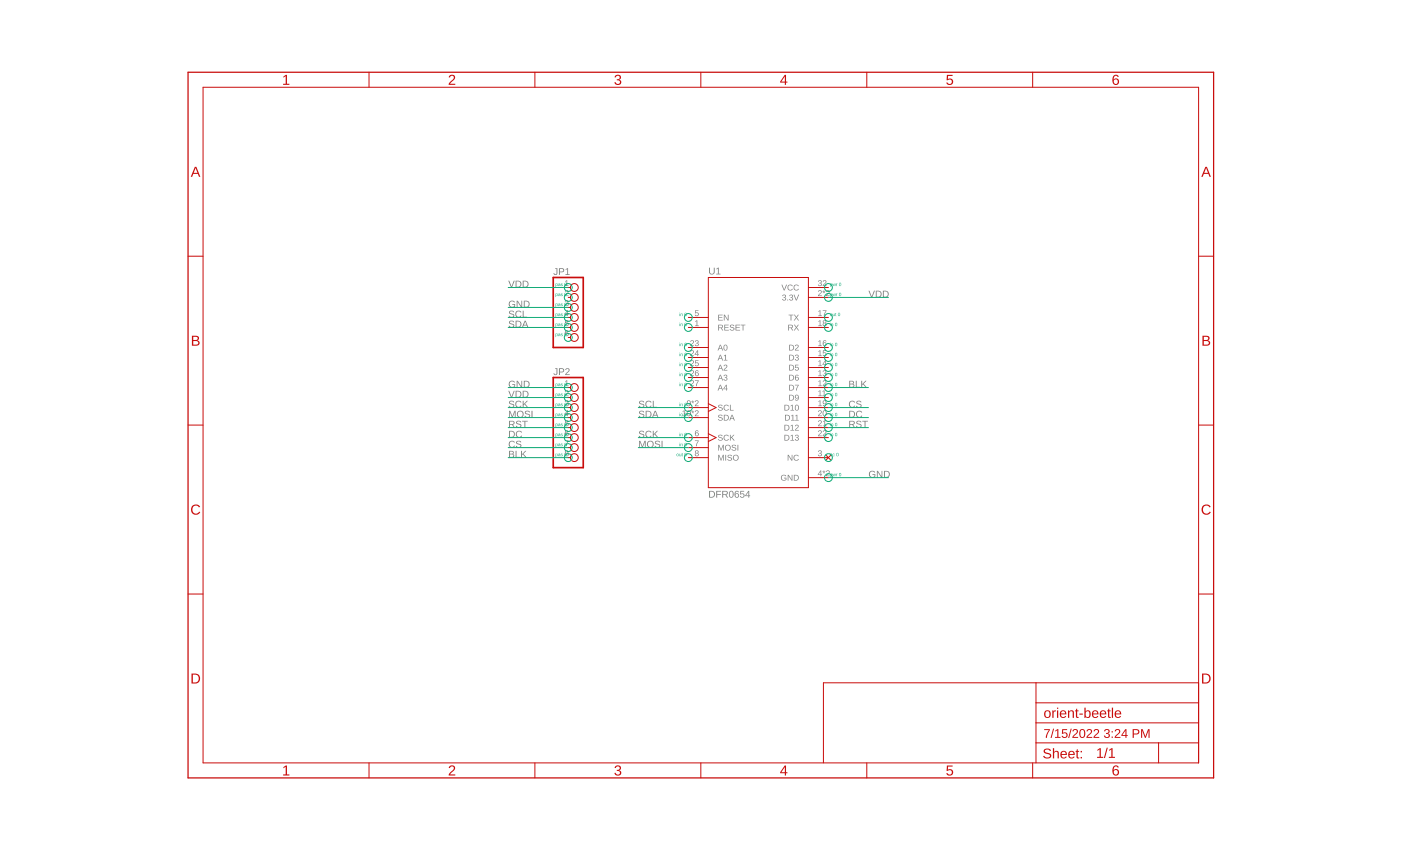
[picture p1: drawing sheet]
<?xml version="1.0" encoding="utf-8"?>
<!DOCTYPE eagle SYSTEM "eagle.dtd">
<eagle version="9.6.2">
<drawing>
<settings>
<setting alwaysvectorfont="no"/>
<setting verticaltext="up"/>
</settings>
<grid distance="0.1" unitdist="inch" unit="inch" style="lines" multiple="1" display="no" altdistance="0.01" altunitdist="inch" altunit="inch"/>
<schematic xreflabel="%F%N/%S.%C%R" xrefpart="/%S.%C%R">
<libraries>
<library name="DFR0654">
<symbols>
<symbol name="DFR0654">
<wire x1="-12.7" y1="25.4" x2="-12.7" y2="-27.94" width="0.254" layer="94"/>
<wire x1="-12.7" y1="-27.94" x2="12.7" y2="-27.94" width="0.254" layer="94"/>
<wire x1="12.7" y1="-27.94" x2="12.7" y2="25.4" width="0.254" layer="94"/>
<wire x1="12.7" y1="25.4" x2="-12.7" y2="25.4" width="0.254" layer="94"/>
<text x="-12.7" y="26.162" size="1.778" layer="95">&gt;NAME</text>
<text x="-12.7" y="-30.48" size="1.778" layer="96">&gt;VALUE</text>
<pin name="RESET" x="-17.78" y="12.7" length="middle" direction="in"/>
<pin name="3.3V" x="17.78" y="20.32" length="middle" direction="pwr" rot="R180"/>
<pin name="NC" x="17.78" y="-20.32" length="middle" direction="nc" rot="R180"/>
<pin name="GND" x="17.78" y="-25.4" length="middle" direction="pwr" rot="R180"/>
<pin name="EN" x="-17.78" y="15.24" length="middle" direction="in"/>
<pin name="SCK" x="-17.78" y="-15.24" length="middle" direction="in" function="clk"/>
<pin name="MOSI" x="-17.78" y="-17.78" length="middle" direction="in"/>
<pin name="MISO" x="-17.78" y="-20.32" length="middle" direction="out"/>
<pin name="SCL" x="-17.78" y="-7.62" length="middle" direction="in" function="clk"/>
<pin name="SDA" x="-17.78" y="-10.16" length="middle"/>
<pin name="D9" x="17.78" y="-5.08" length="middle" rot="R180"/>
<pin name="D7" x="17.78" y="-2.54" length="middle" rot="R180"/>
<pin name="TX" x="17.78" y="15.24" length="middle" direction="out" rot="R180"/>
<pin name="D2" x="17.78" y="7.62" length="middle" rot="R180"/>
<pin name="D3" x="17.78" y="5.08" length="middle" rot="R180"/>
<pin name="RX" x="17.78" y="12.7" length="middle" direction="in" rot="R180"/>
<pin name="D5" x="17.78" y="2.54" length="middle" rot="R180"/>
<pin name="D6" x="17.78" y="0" length="middle" rot="R180"/>
<pin name="D10" x="17.78" y="-7.62" length="middle" rot="R180"/>
<pin name="D11" x="17.78" y="-10.16" length="middle" rot="R180"/>
<pin name="D12" x="17.78" y="-12.7" length="middle" rot="R180"/>
<pin name="D13" x="17.78" y="-15.24" length="middle" rot="R180"/>
<pin name="A0" x="-17.78" y="7.62" length="middle" direction="in"/>
<pin name="A1" x="-17.78" y="5.08" length="middle" direction="in"/>
<pin name="A2" x="-17.78" y="2.54" length="middle" direction="in"/>
<pin name="A3" x="-17.78" y="0" length="middle" direction="in"/>
<pin name="A4" x="-17.78" y="-2.54" length="middle" direction="in"/>
<pin name="VCC" x="17.78" y="22.86" length="middle" direction="pwr" rot="R180"/>
</symbol>
</symbols>
<devicesets>
<deviceset name="DFR0654" prefix="U">
<gates>
<gate name="G$1" symbol="DFR0654" x="0" y="0"/>
</gates>
<devices>
<device name="" package="MODULE_DFR0654">
<connects>
<connect gate="G$1" pin="3.3V" pad="2 31"/>
<connect gate="G$1" pin="A0" pad="23"/>
<connect gate="G$1" pin="A1" pad="24"/>
<connect gate="G$1" pin="A2" pad="25"/>
<connect gate="G$1" pin="A3" pad="26"/>
<connect gate="G$1" pin="A4" pad="27"/>
<connect gate="G$1" pin="D10" pad="19"/>
<connect gate="G$1" pin="D11" pad="20"/>
<connect gate="G$1" pin="D12" pad="21"/>
<connect gate="G$1" pin="D13" pad="22"/>
<connect gate="G$1" pin="D2" pad="16"/>
<connect gate="G$1" pin="D3" pad="15"/>
<connect gate="G$1" pin="D5" pad="14"/>
<connect gate="G$1" pin="D6" pad="13"/>
<connect gate="G$1" pin="D7" pad="12"/>
<connect gate="G$1" pin="D9" pad="11"/>
<connect gate="G$1" pin="EN" pad="5"/>
<connect gate="G$1" pin="GND" pad="4 30"/>
<connect gate="G$1" pin="MISO" pad="8"/>
<connect gate="G$1" pin="MOSI" pad="7"/>
<connect gate="G$1" pin="NC" pad="3"/>
<connect gate="G$1" pin="RESET" pad="1"/>
<connect gate="G$1" pin="RX" pad="18"/>
<connect gate="G$1" pin="SCK" pad="6"/>
<connect gate="G$1" pin="SCL" pad="9 29"/>
<connect gate="G$1" pin="SDA" pad="10 28"/>
<connect gate="G$1" pin="TX" pad="17"/>
<connect gate="G$1" pin="VCC" pad="32"/>
</connects>
<technologies>
<technology name="">
<attribute name="AVAILABILITY" value="In Stock"/>
<attribute name="DESCRIPTION" value=" ESP32-E series Transceiver; 802.11 b/g/n/d/e/i/k/r (Wi-Fi, WiFi, WLAN), Bluetooth® Smart 4.x Low Energy (BLE) Evaluation Board "/>
<attribute name="MF" value="DFRobot"/>
<attribute name="MP" value="DFR0654"/>
<attribute name="PACKAGE" value="None"/>
<attribute name="PRICE" value="None"/>
<attribute name="PURCHASE-URL" value="https://pricing.snapeda.com/search/part/DFR0654/?ref=eda"/>
</technology>
</technologies>
</device>
</devices>
</deviceset>
</devicesets>
</library>
<library name="pinhead">
<symbols>
<symbol name="PINHD6">
<wire x1="-6.35" y1="-7.62" x2="1.27" y2="-7.62" width="0.4064" layer="94"/>
<wire x1="1.27" y1="-7.62" x2="1.27" y2="10.16" width="0.4064" layer="94"/>
<wire x1="1.27" y1="10.16" x2="-6.35" y2="10.16" width="0.4064" layer="94"/>
<wire x1="-6.35" y1="10.16" x2="-6.35" y2="-7.62" width="0.4064" layer="94"/>
<text x="-6.35" y="10.795" size="1.778" layer="95">&gt;NAME</text>
<text x="-6.35" y="-10.16" size="1.778" layer="96">&gt;VALUE</text>
<pin name="1" x="-2.54" y="7.62" visible="pad" length="short" direction="pas" function="dot"/>
<pin name="2" x="-2.54" y="5.08" visible="pad" length="short" direction="pas" function="dot"/>
<pin name="3" x="-2.54" y="2.54" visible="pad" length="short" direction="pas" function="dot"/>
<pin name="4" x="-2.54" y="0" visible="pad" length="short" direction="pas" function="dot"/>
<pin name="5" x="-2.54" y="-2.54" visible="pad" length="short" direction="pas" function="dot"/>
<pin name="6" x="-2.54" y="-5.08" visible="pad" length="short" direction="pas" function="dot"/>
</symbol>
<symbol name="PINHD8">
<wire x1="-6.35" y1="-10.16" x2="1.27" y2="-10.16" width="0.4064" layer="94"/>
<wire x1="1.27" y1="-10.16" x2="1.27" y2="12.7" width="0.4064" layer="94"/>
<wire x1="1.27" y1="12.7" x2="-6.35" y2="12.7" width="0.4064" layer="94"/>
<wire x1="-6.35" y1="12.7" x2="-6.35" y2="-10.16" width="0.4064" layer="94"/>
<text x="-6.35" y="13.335" size="1.778" layer="95">&gt;NAME</text>
<text x="-6.35" y="-12.7" size="1.778" layer="96">&gt;VALUE</text>
<pin name="1" x="-2.54" y="10.16" visible="pad" length="short" direction="pas" function="dot"/>
<pin name="2" x="-2.54" y="7.62" visible="pad" length="short" direction="pas" function="dot"/>
<pin name="3" x="-2.54" y="5.08" visible="pad" length="short" direction="pas" function="dot"/>
<pin name="4" x="-2.54" y="2.54" visible="pad" length="short" direction="pas" function="dot"/>
<pin name="5" x="-2.54" y="0" visible="pad" length="short" direction="pas" function="dot"/>
<pin name="6" x="-2.54" y="-2.54" visible="pad" length="short" direction="pas" function="dot"/>
<pin name="7" x="-2.54" y="-5.08" visible="pad" length="short" direction="pas" function="dot"/>
<pin name="8" x="-2.54" y="-7.62" visible="pad" length="short" direction="pas" function="dot"/>
</symbol>
</symbols>
<devicesets>
<deviceset name="PINHD-1X6" prefix="JP" uservalue="yes">
<gates>
<gate name="A" symbol="PINHD6" x="0" y="-2.54"/>
</gates>
<devices>
<device name="" package="1X06">
<connects>
<connect gate="A" pin="1" pad="1"/>
<connect gate="A" pin="2" pad="2"/>
<connect gate="A" pin="3" pad="3"/>
<connect gate="A" pin="4" pad="4"/>
<connect gate="A" pin="5" pad="5"/>
<connect gate="A" pin="6" pad="6"/>
</connects>
<package3dinstances>
<package3dinstance package3d_urn="urn:adsk.eagle:package:22472/2"/>
</package3dinstances>
<technologies>
<technology name="">
<attribute name="POPULARITY" value="79" constant="no"/>
</technology>
</technologies>
</device>
<device name="/90" package="1X06/90">
<connects>
<connect gate="A" pin="1" pad="1"/>
<connect gate="A" pin="2" pad="2"/>
<connect gate="A" pin="3" pad="3"/>
<connect gate="A" pin="4" pad="4"/>
<connect gate="A" pin="5" pad="5"/>
<connect gate="A" pin="6" pad="6"/>
</connects>
<package3dinstances>
<package3dinstance package3d_urn="urn:adsk.eagle:package:22475/2"/>
</package3dinstances>
<technologies>
<technology name="">
<attribute name="POPULARITY" value="10" constant="no"/>
</technology>
</technologies>
</device>
</devices>
</deviceset>
<deviceset name="PINHD-1X8" prefix="JP" uservalue="yes">
<gates>
<gate name="A" symbol="PINHD8" x="0" y="0"/>
</gates>
<devices>
<device name="" package="1X08">
<connects>
<connect gate="A" pin="1" pad="1"/>
<connect gate="A" pin="2" pad="2"/>
<connect gate="A" pin="3" pad="3"/>
<connect gate="A" pin="4" pad="4"/>
<connect gate="A" pin="5" pad="5"/>
<connect gate="A" pin="6" pad="6"/>
<connect gate="A" pin="7" pad="7"/>
<connect gate="A" pin="8" pad="8"/>
</connects>
<package3dinstances>
<package3dinstance package3d_urn="urn:adsk.eagle:package:22409/2"/>
</package3dinstances>
<technologies>
<technology name="">
<attribute name="POPULARITY" value="67" constant="no"/>
</technology>
</technologies>
</device>
<device name="/90" package="1X08/90">
<connects>
<connect gate="A" pin="1" pad="1"/>
<connect gate="A" pin="2" pad="2"/>
<connect gate="A" pin="3" pad="3"/>
<connect gate="A" pin="4" pad="4"/>
<connect gate="A" pin="5" pad="5"/>
<connect gate="A" pin="6" pad="6"/>
<connect gate="A" pin="7" pad="7"/>
<connect gate="A" pin="8" pad="8"/>
</connects>
<package3dinstances>
<package3dinstance package3d_urn="urn:adsk.eagle:package:22413/2"/>
</package3dinstances>
<technologies>
<technology name="">
<attribute name="POPULARITY" value="7" constant="no"/>
</technology>
</technologies>
</device>
</devices>
</deviceset>
</devicesets>
</library>
<library name="frames">
<symbols>
<symbol name="A4L-LOC">
<wire x1="256.54" y1="3.81" x2="256.54" y2="8.89" width="0.1016" layer="94"/>
<wire x1="256.54" y1="8.89" x2="256.54" y2="13.97" width="0.1016" layer="94"/>
<wire x1="256.54" y1="13.97" x2="256.54" y2="19.05" width="0.1016" layer="94"/>
<wire x1="256.54" y1="19.05" x2="256.54" y2="24.13" width="0.1016" layer="94"/>
<wire x1="161.29" y1="3.81" x2="161.29" y2="24.13" width="0.1016" layer="94"/>
<wire x1="161.29" y1="24.13" x2="215.265" y2="24.13" width="0.1016" layer="94"/>
<wire x1="215.265" y1="24.13" x2="256.54" y2="24.13" width="0.1016" layer="94"/>
<wire x1="246.38" y1="3.81" x2="246.38" y2="8.89" width="0.1016" layer="94"/>
<wire x1="246.38" y1="8.89" x2="256.54" y2="8.89" width="0.1016" layer="94"/>
<wire x1="246.38" y1="8.89" x2="215.265" y2="8.89" width="0.1016" layer="94"/>
<wire x1="215.265" y1="8.89" x2="215.265" y2="3.81" width="0.1016" layer="94"/>
<wire x1="215.265" y1="8.89" x2="215.265" y2="13.97" width="0.1016" layer="94"/>
<wire x1="215.265" y1="13.97" x2="256.54" y2="13.97" width="0.1016" layer="94"/>
<wire x1="215.265" y1="13.97" x2="215.265" y2="19.05" width="0.1016" layer="94"/>
<wire x1="215.265" y1="19.05" x2="256.54" y2="19.05" width="0.1016" layer="94"/>
<wire x1="215.265" y1="19.05" x2="215.265" y2="24.13" width="0.1016" layer="94"/>
<text x="217.17" y="15.24" size="2.54" layer="94">&gt;DRAWING_NAME</text>
<text x="217.17" y="10.16" size="2.286" layer="94">&gt;LAST_DATE_TIME</text>
<text x="230.505" y="5.08" size="2.54" layer="94">&gt;SHEET</text>
<text x="216.916" y="4.953" size="2.54" layer="94">Sheet:</text>
<frame x1="0" y1="0" x2="260.35" y2="179.07" columns="6" rows="4" layer="94"/>
</symbol>
</symbols>
<devicesets>
<deviceset name="A4L-LOC" prefix="FRAME" uservalue="yes">
<gates>
<gate name="G$1" symbol="A4L-LOC" x="0" y="0"/>
</gates>
<devices>
<device name="">
<technologies>
<technology name=""/>
</technologies>
</device>
</devices>
</deviceset>
</devicesets>
</library>
</libraries>
<attributes>
</attributes>
<variantdefs>
</variantdefs>
<classes>
<class number="0" name="default" width="0" drill="0">
</class>
</classes>
<parts>
<part name="U1" library="DFR0654" deviceset="DFR0654" device=""/>
<part name="JP1" library="pinhead" deviceset="PINHD-1X6" device="" package3d_urn="urn:adsk.eagle:package:22472/2"/>
<part name="JP2" library="pinhead" deviceset="PINHD-1X8" device="" package3d_urn="urn:adsk.eagle:package:22409/2"/>
<part name="FRAME1" library="frames" deviceset="A4L-LOC" device=""/>
</parts>
<sheets>
<sheet>
<plain>
</plain>
<instances>
<instance part="U1" gate="G$1" x="144.78" y="101.6" smashed="yes">
<attribute name="NAME" x="132.08" y="127.762" size="1.778" layer="95"/>
<attribute name="VALUE" x="132.08" y="71.12" size="1.778" layer="96"/>
</instance>
<instance part="JP1" gate="A" x="99.06" y="116.84" smashed="yes">
<attribute name="NAME" x="92.71" y="127.635" size="1.778" layer="95"/>
<attribute name="VALUE" x="92.71" y="106.68" size="1.778" layer="96"/>
</instance>
<instance part="JP2" gate="A" x="99.06" y="88.9" smashed="yes">
<attribute name="NAME" x="92.71" y="102.235" size="1.778" layer="95"/>
<attribute name="VALUE" x="92.71" y="76.2" size="1.778" layer="96"/>
</instance>
<instance part="FRAME1" gate="G$1" x="0" y="0" smashed="yes">
<attribute name="DRAWING_NAME" x="217.17" y="15.24" size="2.54" layer="94"/>
<attribute name="LAST_DATE_TIME" x="217.17" y="10.16" size="2.286" layer="94"/>
<attribute name="SHEET" x="230.505" y="5.08" size="2.54" layer="94"/>
</instance>
</instances>
<busses>
</busses>
<nets>
<net name="GND" class="0">
<segment>
<pinref part="JP2" gate="A" pin="1"/>
<wire x1="96.52" y1="99.06" x2="81.28" y2="99.06" width="0.1524" layer="91"/>
<label x="81.28" y="99.06" size="1.778" layer="95"/>
</segment>
<segment>
<pinref part="JP1" gate="A" pin="3"/>
<wire x1="96.52" y1="119.38" x2="81.28" y2="119.38" width="0.1524" layer="91"/>
<label x="81.28" y="119.38" size="1.778" layer="95"/>
</segment>
<segment>
<pinref part="U1" gate="G$1" pin="GND"/>
<wire x1="162.56" y1="76.2" x2="177.8" y2="76.2" width="0.1524" layer="91"/>
<label x="172.72" y="76.2" size="1.778" layer="95"/>
</segment>
</net>
<net name="VDD" class="0">
<segment>
<pinref part="JP2" gate="A" pin="2"/>
<wire x1="96.52" y1="96.52" x2="81.28" y2="96.52" width="0.1524" layer="91"/>
<label x="81.28" y="96.52" size="1.778" layer="95"/>
</segment>
<segment>
<pinref part="JP1" gate="A" pin="1"/>
<wire x1="96.52" y1="124.46" x2="81.28" y2="124.46" width="0.1524" layer="91"/>
<label x="81.28" y="124.46" size="1.778" layer="95"/>
</segment>
<segment>
<pinref part="U1" gate="G$1" pin="3.3V"/>
<wire x1="162.56" y1="121.92" x2="177.8" y2="121.92" width="0.1524" layer="91"/>
<label x="172.72" y="121.92" size="1.778" layer="95"/>
</segment>
</net>
<net name="SCK" class="0">
<segment>
<pinref part="JP2" gate="A" pin="3"/>
<wire x1="96.52" y1="93.98" x2="81.28" y2="93.98" width="0.1524" layer="91"/>
<label x="81.28" y="93.98" size="1.778" layer="95"/>
</segment>
<segment>
<pinref part="U1" gate="G$1" pin="SCK"/>
<wire x1="127" y1="86.36" x2="114.3" y2="86.36" width="0.1524" layer="91"/>
<label x="114.3" y="86.36" size="1.778" layer="95"/>
</segment>
</net>
<net name="MOSI" class="0">
<segment>
<pinref part="JP2" gate="A" pin="4"/>
<wire x1="96.52" y1="91.44" x2="81.28" y2="91.44" width="0.1524" layer="91"/>
<label x="81.28" y="91.44" size="1.778" layer="95"/>
</segment>
<segment>
<pinref part="U1" gate="G$1" pin="MOSI"/>
<wire x1="127" y1="83.82" x2="114.3" y2="83.82" width="0.1524" layer="91"/>
<label x="114.3" y="83.82" size="1.778" layer="95"/>
</segment>
</net>
<net name="RST" class="0">
<segment>
<pinref part="JP2" gate="A" pin="5"/>
<wire x1="96.52" y1="88.9" x2="81.28" y2="88.9" width="0.1524" layer="91"/>
<label x="81.28" y="88.9" size="1.778" layer="95"/>
</segment>
<segment>
<pinref part="U1" gate="G$1" pin="D12"/>
<wire x1="162.56" y1="88.9" x2="172.72" y2="88.9" width="0.1524" layer="91"/>
<label x="167.64" y="88.9" size="1.778" layer="95"/>
</segment>
</net>
<net name="DC" class="0">
<segment>
<pinref part="JP2" gate="A" pin="6"/>
<wire x1="96.52" y1="86.36" x2="81.28" y2="86.36" width="0.1524" layer="91"/>
<label x="81.28" y="86.36" size="1.778" layer="95"/>
</segment>
<segment>
<pinref part="U1" gate="G$1" pin="D11"/>
<wire x1="162.56" y1="91.44" x2="172.72" y2="91.44" width="0.1524" layer="91"/>
<label x="167.64" y="91.44" size="1.778" layer="95"/>
</segment>
</net>
<net name="CS" class="0">
<segment>
<pinref part="JP2" gate="A" pin="7"/>
<wire x1="96.52" y1="83.82" x2="81.28" y2="83.82" width="0.1524" layer="91"/>
<label x="81.28" y="83.82" size="1.778" layer="95"/>
</segment>
<segment>
<pinref part="U1" gate="G$1" pin="D10"/>
<wire x1="162.56" y1="93.98" x2="172.72" y2="93.98" width="0.1524" layer="91"/>
<label x="167.64" y="93.98" size="1.778" layer="95"/>
</segment>
</net>
<net name="BLK" class="0">
<segment>
<pinref part="JP2" gate="A" pin="8"/>
<wire x1="96.52" y1="81.28" x2="81.28" y2="81.28" width="0.1524" layer="91"/>
<label x="81.28" y="81.28" size="1.778" layer="95"/>
</segment>
<segment>
<pinref part="U1" gate="G$1" pin="D7"/>
<wire x1="162.56" y1="99.06" x2="172.72" y2="99.06" width="0.1524" layer="91"/>
<label x="167.64" y="99.06" size="1.778" layer="95"/>
</segment>
</net>
<net name="SCL" class="0">
<segment>
<pinref part="JP1" gate="A" pin="4"/>
<wire x1="96.52" y1="116.84" x2="81.28" y2="116.84" width="0.1524" layer="91"/>
<label x="81.28" y="116.84" size="1.778" layer="95"/>
</segment>
<segment>
<pinref part="U1" gate="G$1" pin="SCL"/>
<wire x1="127" y1="93.98" x2="114.3" y2="93.98" width="0.1524" layer="91"/>
<label x="114.3" y="93.98" size="1.778" layer="95"/>
</segment>
</net>
<net name="SDA" class="0">
<segment>
<pinref part="JP1" gate="A" pin="5"/>
<wire x1="96.52" y1="114.3" x2="81.28" y2="114.3" width="0.1524" layer="91"/>
<label x="81.28" y="114.3" size="1.778" layer="95"/>
</segment>
<segment>
<pinref part="U1" gate="G$1" pin="SDA"/>
<wire x1="127" y1="91.44" x2="114.3" y2="91.44" width="0.1524" layer="91"/>
<label x="114.3" y="91.44" size="1.778" layer="95"/>
</segment>
</net>
</nets>
</sheet>
</sheets>
</schematic>
</drawing>
<compatibility>
<note version="8.2" severity="warning">
Since Version 8.2, EAGLE supports online libraries. The ids
of those online libraries will not be understood (or retained)
with this version.
</note>
<note version="8.3" severity="warning">
Since Version 8.3, EAGLE supports URNs for individual library
assets (packages, symbols, and devices). The URNs of those assets
will not be understood (or retained) with this version.
</note>
<note version="8.3" severity="warning">
Since Version 8.3, EAGLE supports the association of 3D packages
with devices in libraries, schematics, and board files. Those 3D
packages will not be understood (or retained) with this version.
</note>
</compatibility>
</eagle>
